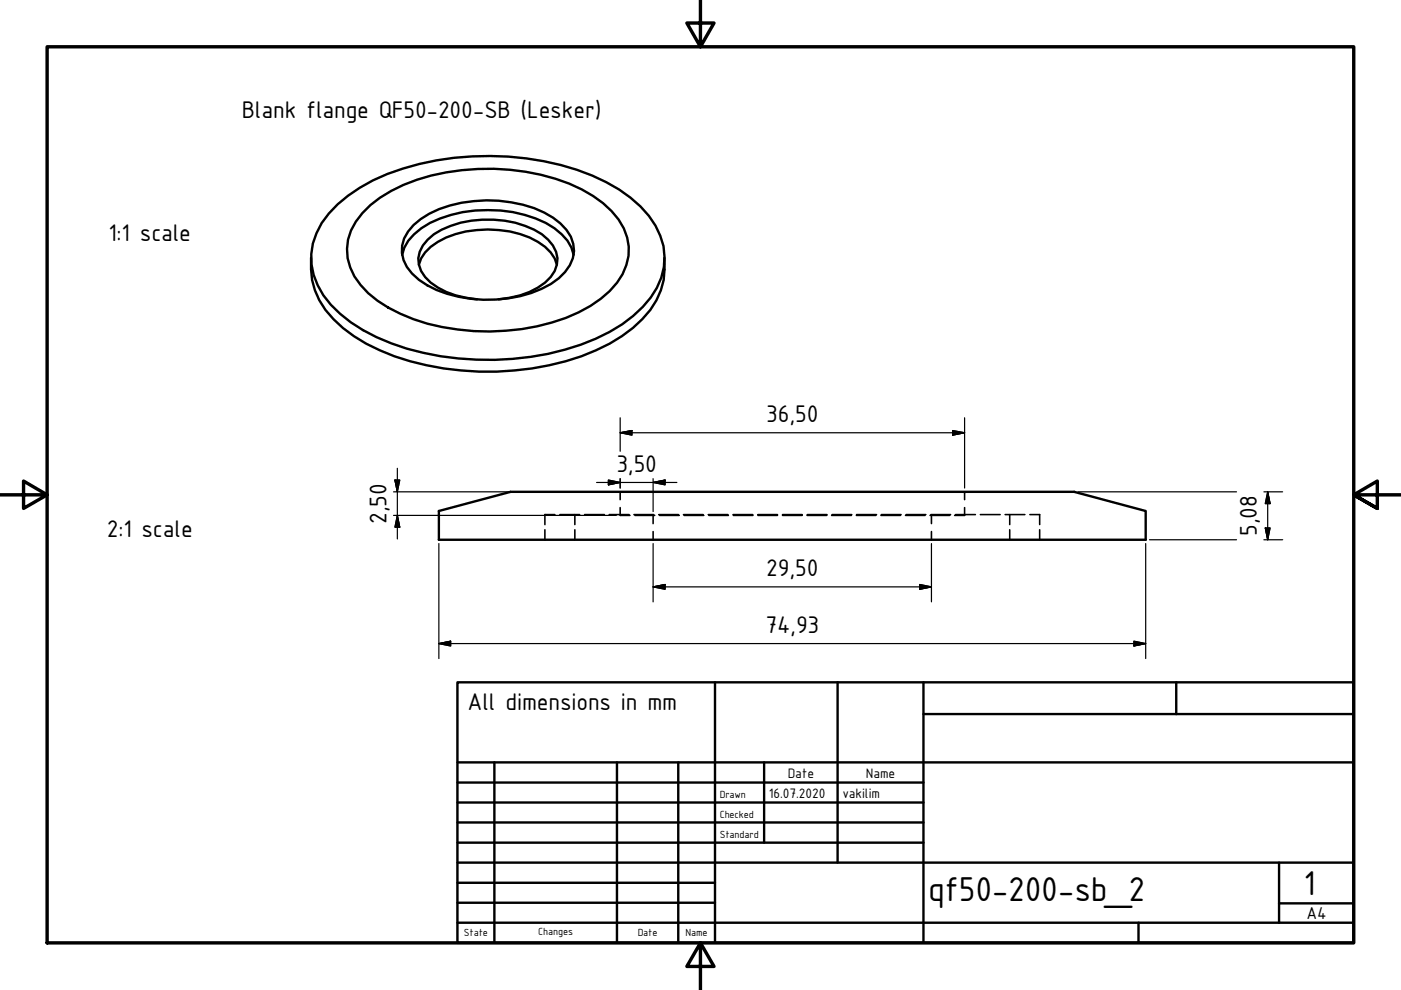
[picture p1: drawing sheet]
<svg xmlns="http://www.w3.org/2000/svg" width="297mm" height="210mm" viewBox="0 0 297 210" stroke-linecap="round" stroke-linejoin="round" font-family="sans-serif">
<!-- layer: Hidden (ISO) -->
<g fill="none" stroke="#000" stroke-width=".34">
<path d="M115.5 112.3v2.1M117.6 109.1h-2.1v2.1M118.7 109.1h4.2M121.9 109.1v2.1M121.9 112.3v2.1M124 109.1h4.1M129.2 109.1h4.2M131.5 107.6v1.7h2.1M131.5 104.3v1.6M134.4 109.1h4.2M134.6 109.3h4.2M138.5 109.3v1.7"/>
<path d="M138.5 112.7v1.7M139.7 109.1h4.1M139.8 109.3h4.2M144.9 109.1h4.2M145 109.3h4.2M150.2 109.1h4.1M150.3 109.3h4.1M155.4 109.1h4.2M155.5 109.3h4.1M160.7 109.1h4.1M160.7 109.3h4.1M165.9 109.3h4.2"/>
<path d="M165.9 109.1h4.2M171.1 109.3h4.2M171.2 109.1h4.1M176.3 109.3h4.2M176.4 109.1h4.2M181.6 109.3h4.1M181.6 109.1h4.2M186.8 109.3h4.1M186.9 109.1h4.2M192 109.3h4.1M192.1 109.1h4.2M197.2 109.3h4.2"/>
<path d="M197.4 109.1h4.1M197.5 109.3v1.7M197.5 112.7v1.7M202.6 109.1h4.2M204.5 107.6v1.7h-2.1M204.5 104.3v1.6M207.9 109.1h4.1M213.1 109.1h4.2M214.1 109.1v2.1M214.1 112.3v2.1M218.4 109.1h2v2.1M220.4 112.3v2.1"/>
</g>
<!-- layer: Visible (ISO) -->
<path d="M66 54.7a15.8 15.8 0 0 0 4.7 13 35.7 35.7 0 0 0 16.3 8.9 60.7 60.7 0 0 0 39.4-2.3 26.3 26.3 0 0 0 12.8-10.7 15.1 15.1 0 0 0 1.7-8.9M71.6 43.3a38.1 38.1 0 0 1 17.3-8.5 61.1 61.1 0 0 1 36.7 2.4 27.4 27.4 0 0 1 13.4 10.7 13.4 13.4 0 0 1-1 15.2 30.7 30.7 0 0 1-14.9 10 61.5 61.5 0 0 1-40.2-.3 30 30 0 0 1-14.4-10.2 13.6 13.6 0 0 1 1.2-17.3zM76.8 45.2a29.1 29.1 0 0 1 14.6-8 48.1 48.1 0 0 1 31.9 2.9 20.1 20.1 0 0 1 8.9 8.3 10.7 10.7 0 0 1-1.4 11.6 26.4 26.4 0 0 1-13.8 8.4 48 48 0 0 1-32.1-1.9 21.8 21.8 0 0 1-9.8-7.9 10.9 10.9 0 0 1 1.7-13.4zM85.3 54a9 9 0 0 1 4-5.6 27.2 27.2 0 0 1 19.5-3.4 21.1 21.1 0 0 1 10.3 4.7l1.2 1.3 .9 1.5 .4 1.5M87.7 47.7a21.1 21.1 0 0 1 12.8-5.1 28.5 28.5 0 0 1 14.9 2.5 12.4 12.4 0 0 1 5.6 5.1 6.5 6.5 0 0 1-1.2 7.5 19.7 19.7 0 0 1-12.1 5.6 28.3 28.3 0 0 1-17.1-2.8 9.9 9.9 0 0 1-5.4-6.9 7.2 7.2 0 0 1 2.5-5.9zM88.8 56.1a7.9 7.9 0 0 1 4-4.8 22.7 22.7 0 0 1 21.2 0 7.9 7.9 0 0 1 4.1 4.8M101.1 63.5a16.2 16.2 0 0 1-11-4.8 5.5 5.5 0 0 1 .6-7.9 15.8 15.8 0 0 1 9.2-4 22.3 22.3 0 0 1 15 2.9 7.2 7.2 0 0 1 3.3 5.1 6.3 6.3 0 0 1-2.6 5.1 17.3 17.3 0 0 1-9.9 3.6M93 108.3l15.2-4h119.6l15.1 4v6.1h-149.9z" fill="none" stroke="#000" stroke-width=".51"/>
<!-- layer: Border (ISO) -->
<path d="M148.5 -.1v10l-2.9-5h5.8l-2.9 5M10 9.9h277v190h-277zM0 104.9h10l-5-2.9v5.8l5-2.9M297 104.9h-10l5-2.9v5.8l-5-2.9 5 2.9M148.5 199.9l2.9 5h-5.8l2.9-5v10" fill="none" stroke="#000" stroke-width=".72"/>
<!-- layer: Title (ISO) -->
<g fill="none" stroke="#000" stroke-width=".51">
<path d="M97 144.7h190v55.2h-190zM151.6 144.7v55.2M177.6 144.7v38.2M195.8 151.4h91.2M195.8 144.7v55.2M249.4 144.7v6.7M97 165.9h98.8M97 170.2h98.8M97 174.4h98.8M97 178.7h98.8M97 161.6h190M104.8 161.6v38.3"/>
<path d="M130.8 161.6v38.3M143.8 161.6v38.3M162 161.6v17.1M97 195.6h190M97 182.9h190M97 187.2h54.6M97 191.4h54.6M241.4 195.6v4.3M271.2 191.5h15.8M271.2 182.9v12.7"/>
</g>
<!-- layer: Dimension (ISO) -->
<g fill="none" stroke="#000" stroke-width=".25">
<path d="M84.2 99.3v15M131.5 91.8l2.5-.5v1zM131.5 91.8h73M131.5 88.6v7.1M202 91.3l2.5 .5-2.5 .5zM204.5 88.6v14.9M83.4 104.3h47.3M83.4 109.3h47.3M83.7 101.8h1.1l-.6 2.5zM84.2 109.3l.6 2.5h-1.1zM93 115.2v24.4M126.5 102.3h17"/>
<path d="M129 101.8l2.5 .5-2.5 .5zM131.5 101.5v2M138.5 102.3l2.5-.5v1zM138.5 101.5v7M138.5 115.2v12.4M197.5 115.2v12.4M228.6 104.3h33.6M242.9 115.2v24.4M243.7 114.4h18.5M268 114.4h3.9M268 104.3h3.9M268.3 111.9h1l-.5 2.5z"/>
<path d="M268.8 104.3l.5 2.5h-1zM268.8 104.3v10.1M93 136.5l2.5-.6v1.1zM93 136.5h149.9M138.5 124.4l2.5-.5v1zM138.5 124.4h59M195 123.9l2.5 .5-2.5 .5zM240.4 135.9l2.5 .6-2.5 .5z"/>
</g>
<g fill="#000" stroke="#000" stroke-width=".25">
<path d="M131.5 91.8l2.5-.5zM131.5 91.8l2.5-.5v1zM202 92.3l2.5-.5zM202 91.3l2.5 .5-2.5 .5zM83.7 101.8l.5 2.5zM83.7 101.8h1.1l-.6 2.5zM84.2 109.3l.6 2.5zM84.2 109.3l.6 2.5h-1.1zM129 102.8l2.5-.5zM129 101.8l2.5 .5-2.5 .5zM138.5 102.3l2.5-.5zM138.5 102.3l2.5-.5v1z"/>
<path d="M268.3 111.9l.5 2.5zM268.3 111.9h1l-.5 2.5zM268.8 104.3l.5 2.5zM268.8 104.3l.5 2.5h-1zM93 136.5l2.5-.6zM93 136.5l2.5-.6v1.1zM138.5 124.4l2.5-.5zM138.5 124.4l2.5-.5v1zM195 124.9l2.5-.5zM195 123.9l2.5 .5-2.5 .5zM240.4 137l2.5-.5zM240.4 135.9l2.5 .6-2.5 .5z"/>
</g>
<g font-size="7.9">
<text x="196.8" y="191">qf50-200-sb_2</text>
<text x="276.4" y="189.7">1</text>
</g>
<g font-size="5.5">
<text x="51.3" y="25.1">Blank flange QF50-200-SB (Lesker)</text>
<text x="23" y="51.1">1:1 scale</text>
<text x="162.5" y="89.5">36,50</text>
<text x="130.7" y="100">3,50</text>
<text x="22.6" y="113.9">2:1 scale</text>
<text x="81.9" y="111.1" transform="rotate(-90 81.9 111.1)">2,50</text>
<text x="266.5" y="113.6" transform="rotate(-90 266.5 113.6)">5,08</text>
<text x="162.5" y="122.1">29,50</text>
<text x="162.3" y="134.1">74,93</text>
<text x="99.1" y="150.5">All dimensions in mm</text>
</g>
<text font-size="3.9" x="277" y="194.8">A4</text>
<g font-size="3.1">
<text x="167" y="164.9">Date</text>
<text x="183.6" y="164.9">Name</text>
<text x="163" y="169.1">16.07.2020</text>
<text x="178.6" y="169.1">vakilim</text>
</g>
<g font-size="2.4">
<text x="152.6" y="169.1">Drawn</text>
<text x="152.6" y="173.4">Checked</text>
<text x="152.6" y="177.6">Standard</text>
<text x="98.3" y="198.5">State</text>
<text x="114.1" y="198.3">Changes</text>
<text x="135.2" y="198.5">Date</text>
<text x="145.4" y="198.5">Name</text>
</g>
</svg>
